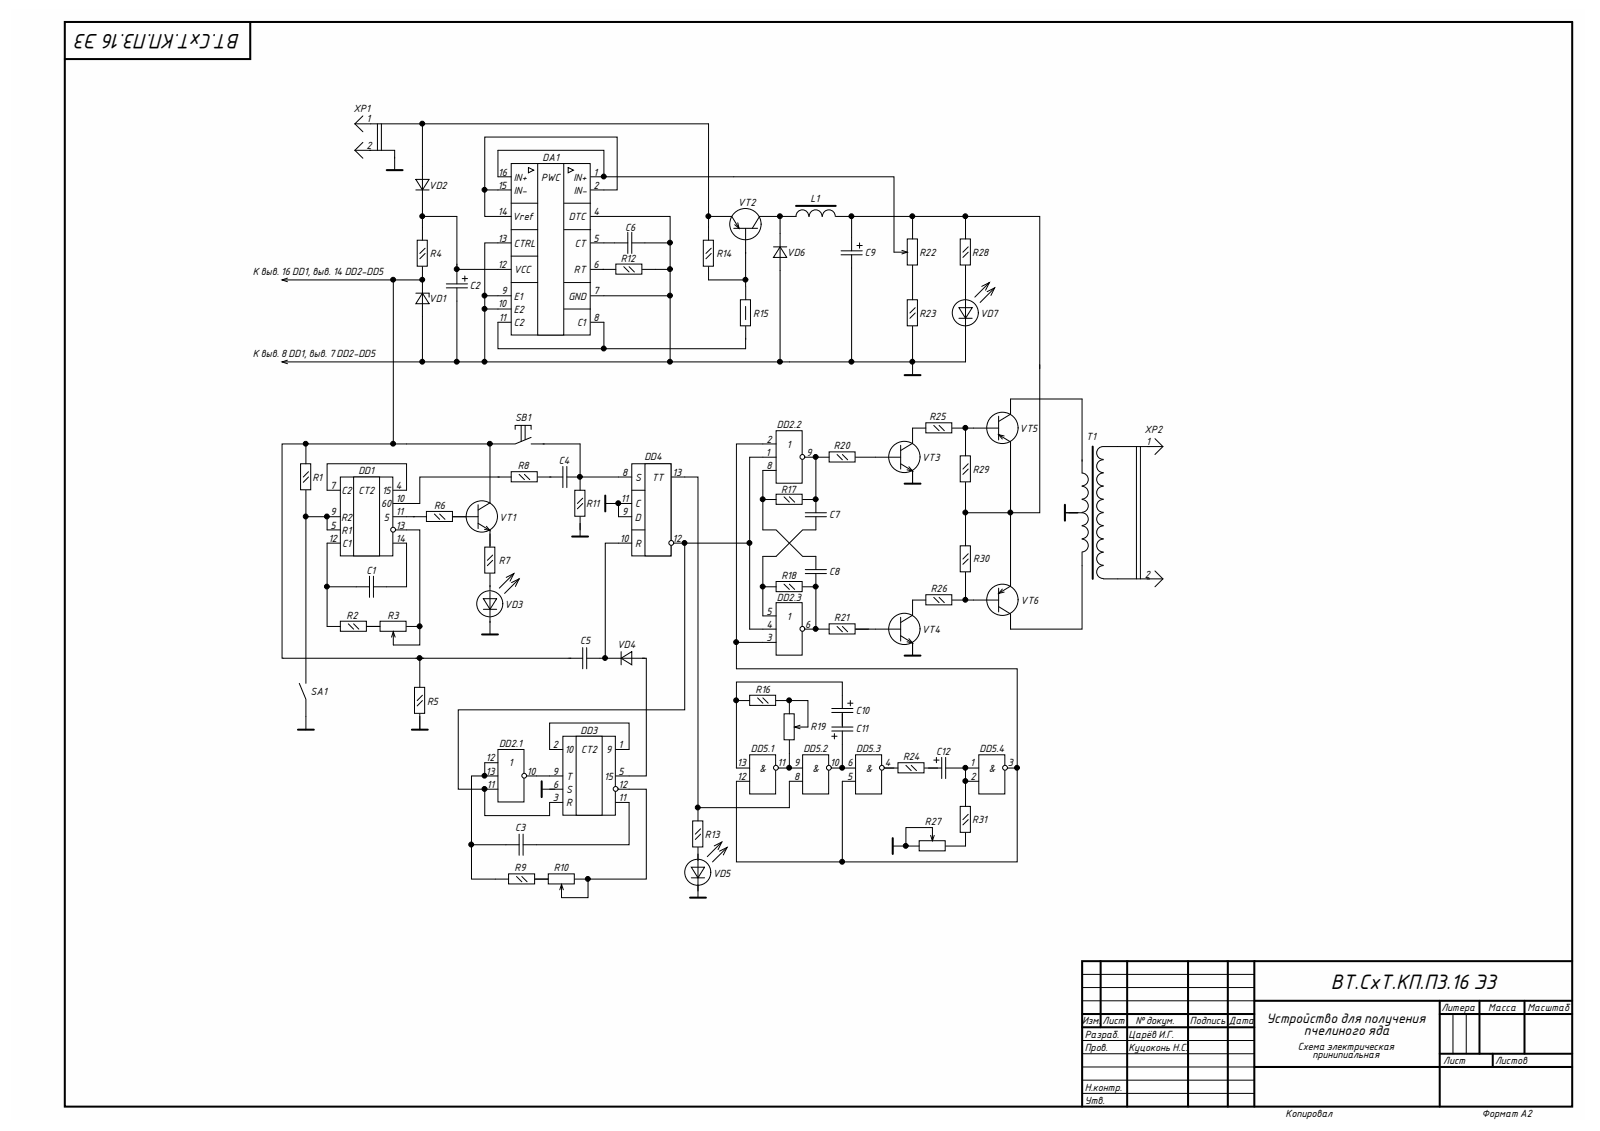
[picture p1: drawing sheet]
# Altium schematic sheet Принц. схема - чертеж.SchDoc
size 594 x 420 mm; PageSetup: Record=PageOptions¦CenterHorizontal=True¦CenterVertical=True¦PrintScale=1.00¦XCorrection=1.00¦YCorrection=1.00¦PrintKind=0¦BorderSize=5000000¦LeftOffset=0¦BottomOffset=0¦Orientation=2¦PaperLength=1000¦PaperWidth=1000¦Scale=100¦PaperSource=15¦PrintQuality=1200¦MediaType=1¦DitherType=10¦PrintScaleMode=0¦PaperKind=A2¦PaperIndex=66

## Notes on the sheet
- ВТ.СхТ.КП.П3.16 Э3
- XP1
- 1
- 2
- DA1
- VD2
- 16
- 15
- IN+
- IN-
- PWC
- 14
- Vref
- DTC
- 4
- C6
- VT2
- L1
- R4
- 13
- CTRL
- CT
- 5
- R12
- R14
- VD6
- C9
- R22
- R28
- К выв. 16 DD1, выв. 14 DD2-DD5
- C2
- 12
- 9
- VCC
- E1
- GND
- RT
- 7
- 6
- VD1
- 10
- 11
- E2
- C1
- 8
- R15
- R23
- VD7
- К выв. 8 DD1, выв. 7 DD2-DD5
- SB1
- DD2.2
- R25
- VT5
- XP2
- C4
- DD4
- R20
- VT3
- T1
- R1
- CT2
- DD1
- R8
- S
- TT
- R17
- R29
- R2
- 60
- R6
- VT1
- R11
- C
- D
- C7
- R7
- R
- R30
- DD2.3
- R18
- C8
- R26
- R3
- VD3
- R21
- VT4
- VT6
- C5
- VD4
- 3
- SA1
- R16
- R5
- DD3
- R19
- C10
- C11
- DD2.1
- DD5.1
- DD5.2
- DD5.3
- R24
- C12
- DD5.4
- T
- &
- C3
- R13
- R27
- R31
- R9
- R10
- VD5
- Разраб.
- Изм.
- Лист
- Царёв И.Г.
- № докум.
- Подпись
- Дата
- Устройство для получения
- пчелиного яда
- Литера
- Масса
- Масштаб
- Пров.
- Куцоконь Н.С.
- Схема электрическая
- принипиальная
- Листов
- Н.контр.
- Утв.
- Копировал
- Формат А2
